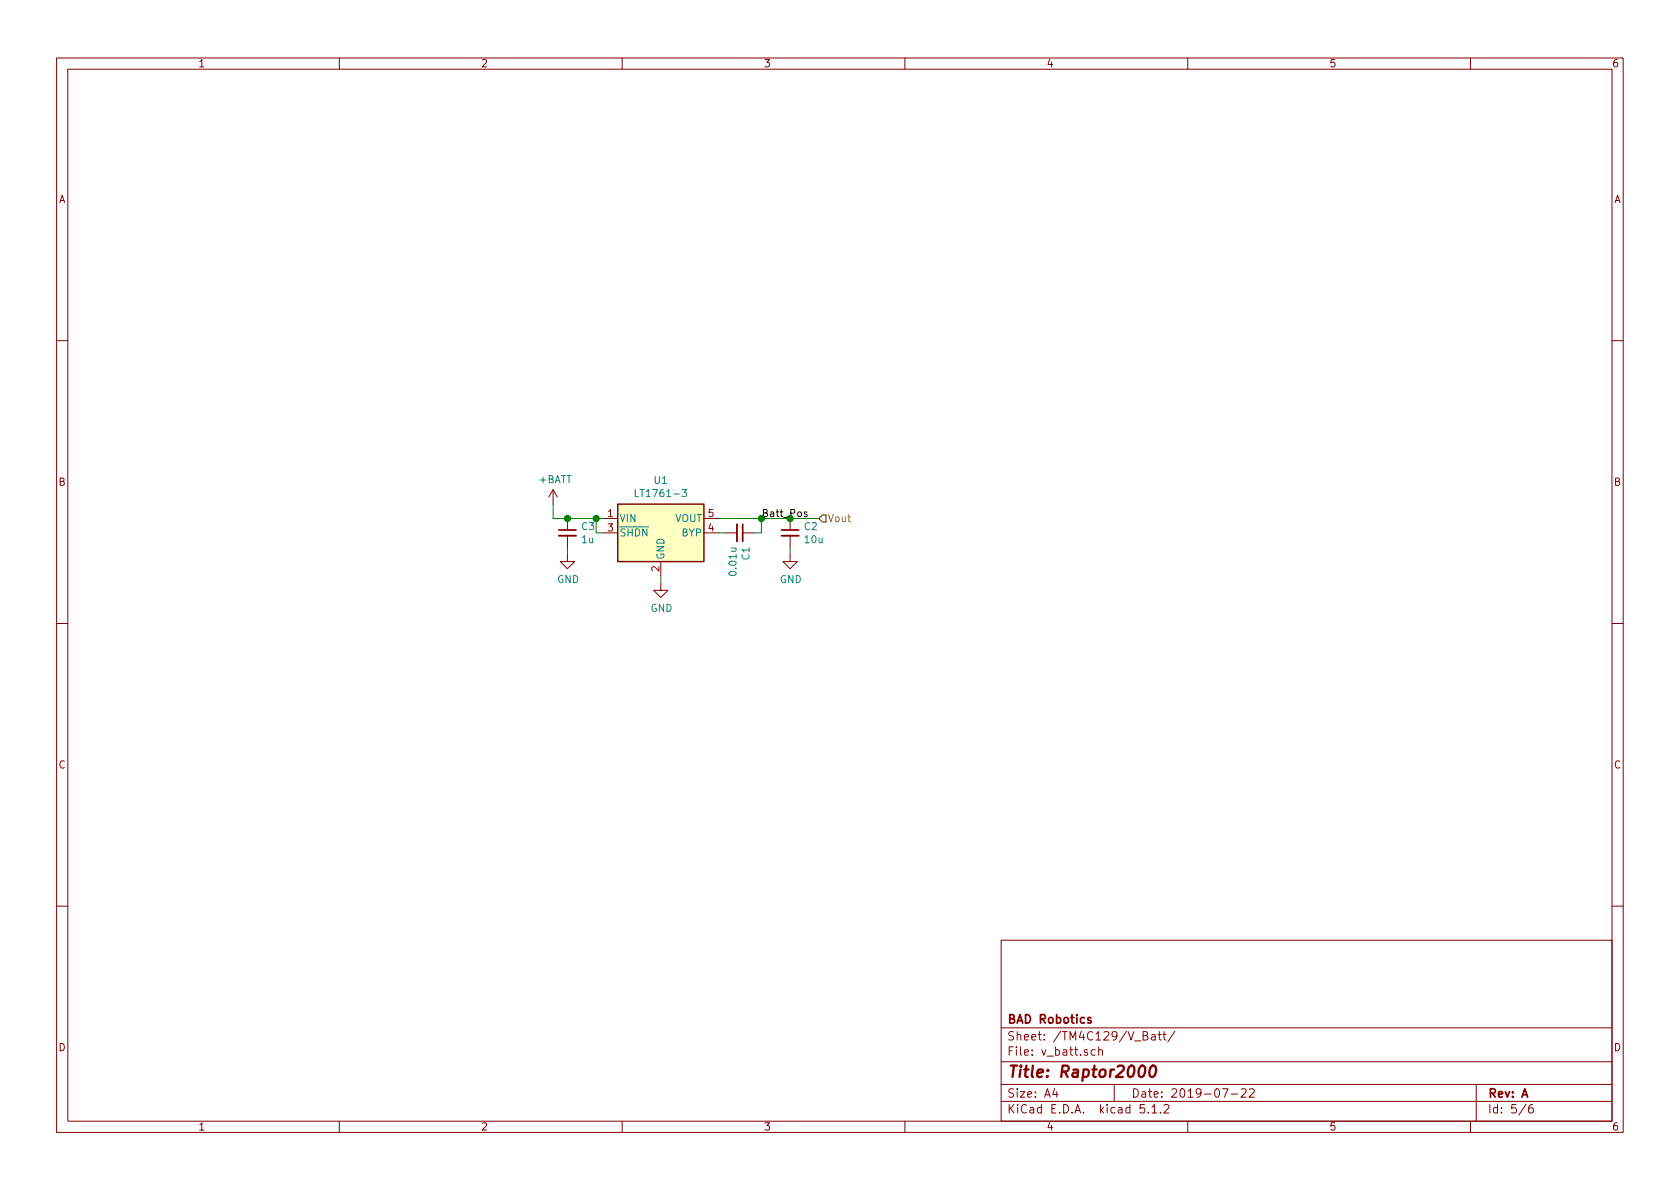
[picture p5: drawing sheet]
EESchema Schematic File Version 4
LIBS:Raptor2000-cache
EELAYER 29 0
EELAYER END
$Descr A4 11693 8268
encoding utf-8
Sheet 5 6
Title "Raptor2000"
Date "2019-07-22"
Rev "A"
Comp "BAD Robotics"
Comment1 ""
Comment2 ""
Comment3 ""
Comment4 ""
$EndDescr
Text Label 5300 3600 0    50   ~ 0
Batt_Pos
$Comp
L Regulator_Linear:LT1761-3 U?
U 1 1
P 4600 3700
AR Path="/5C80AE96/5D2F311C" Ref="U?"  Part="1" 
AR Path="/5C80AE96/5D2CB049/5D2F311C" Ref="U1"  Part="1" 
F 0 "U1" H 4600 4067 50  0000 C CNN
F 1 "LT1761-3" H 4600 3976 50  0000 C CNN
F 2 "Package_TO_SOT_SMD:TSOT-23-5" H 4600 4025 50  0001 C CNN
F 3 "https://www.analog.com/media/en/technical-documentation/data-sheets/1761sff.pdf" H 4600 3700 50  0001 C CNN
	1    4600 3700
	1    0    0    -1  
$EndComp
Wire Wire Line
	3850 3600 3850 3500
$Comp
L power:+BATT #PWR?
U 1 1
P 3850 3500
AR Path="/5C80AE96/5D2F3127" Ref="#PWR?"  Part="1" 
AR Path="/5C80AE96/5D2CB049/5D2F3127" Ref="#PWR0101"  Part="1" 
F 0 "#PWR0101" H 3850 3350 50  0001 C CNN
F 1 "+BATT" H 3865 3673 50  0000 C CNN
F 2 "" H 3850 3500 50  0001 C CNN
F 3 "" H 3850 3500 50  0001 C CNN
	1    3850 3500
	1    0    0    -1  
$EndComp
Wire Wire Line
	3950 3800 3950 3850
$Comp
L power:GND #PWR?
U 1 1
P 3950 3850
AR Path="/5C80AE96/5D2F312E" Ref="#PWR?"  Part="1" 
AR Path="/5C80AE96/5D2CB049/5D2F312E" Ref="#PWR0102"  Part="1" 
F 0 "#PWR0102" H 3950 3600 50  0001 C CNN
F 1 "GND" H 3955 3677 50  0000 C CNN
F 2 "" H 3950 3850 50  0001 C CNN
F 3 "" H 3950 3850 50  0001 C CNN
	1    3950 3850
	1    0    0    -1  
$EndComp
$Comp
L Device:C_Small C?
U 1 1
P 5500 3700
AR Path="/5C80AE96/5D2F3134" Ref="C?"  Part="1" 
AR Path="/5C80AE96/5D2CB049/5D2F3134" Ref="C2"  Part="1" 
F 0 "C2" H 5592 3746 50  0000 L CNN
F 1 "10u" H 5592 3655 50  0000 L CNN
F 2 "Capacitor_SMD:C_0603_1608Metric" H 5500 3700 50  0001 C CNN
F 3 "~" H 5500 3700 50  0001 C CNN
	1    5500 3700
	1    0    0    -1  
$EndComp
Wire Wire Line
	5500 3800 5500 3850
$Comp
L power:GND #PWR?
U 1 1
P 5500 3850
AR Path="/5C80AE96/5D2F313B" Ref="#PWR?"  Part="1" 
AR Path="/5C80AE96/5D2CB049/5D2F313B" Ref="#PWR0103"  Part="1" 
F 0 "#PWR0103" H 5500 3600 50  0001 C CNN
F 1 "GND" H 5505 3677 50  0000 C CNN
F 2 "" H 5500 3850 50  0001 C CNN
F 3 "" H 5500 3850 50  0001 C CNN
	1    5500 3850
	1    0    0    -1  
$EndComp
$Comp
L Device:C_Small C?
U 1 1
P 5150 3700
AR Path="/5C80AE96/5D2F3141" Ref="C?"  Part="1" 
AR Path="/5C80AE96/5D2CB049/5D2F3141" Ref="C1"  Part="1" 
F 0 "C1" H 5242 3746 50  0000 L CNN
F 1 "0.01u" H 5242 3655 50  0000 L CNN
F 2 "Capacitor_SMD:C_0603_1608Metric" H 5150 3700 50  0001 C CNN
F 3 "~" H 5150 3700 50  0001 C CNN
	1    5150 3700
	0    1    1    0   
$EndComp
Wire Wire Line
	5000 3700 5050 3700
Wire Wire Line
	5000 3600 5300 3600
Wire Wire Line
	5250 3700 5300 3700
Wire Wire Line
	5300 3700 5300 3600
Connection ~ 5300 3600
Wire Wire Line
	5300 3600 5500 3600
Connection ~ 5500 3600
Wire Wire Line
	5500 3600 5700 3600
Text HLabel 5700 3600 2    50   Input ~ 0
Vout
$Comp
L Device:C_Small C3
U 1 1
P 3950 3700
F 0 "C3" H 4042 3746 50  0000 L CNN
F 1 "1u" H 4042 3655 50  0000 L CNN
F 2 "Capacitor_SMD:C_0603_1608Metric" H 3950 3700 50  0001 C CNN
F 3 "~" H 3950 3700 50  0001 C CNN
	1    3950 3700
	1    0    0    -1  
$EndComp
Wire Wire Line
	4200 3700 4150 3700
Wire Wire Line
	4150 3700 4150 3600
Wire Wire Line
	4150 3600 4200 3600
Wire Wire Line
	4150 3600 3950 3600
Connection ~ 4150 3600
Wire Wire Line
	3850 3600 3950 3600
Connection ~ 3950 3600
$Comp
L power:GND #PWR?
U 1 1
P 4600 4050
AR Path="/5C80AE96/5D2E9DCE" Ref="#PWR?"  Part="1" 
AR Path="/5C80AE96/5D2CB049/5D2E9DCE" Ref="#PWR0105"  Part="1" 
F 0 "#PWR0105" H 4600 3800 50  0001 C CNN
F 1 "GND" H 4605 3877 50  0000 C CNN
F 2 "" H 4600 4050 50  0001 C CNN
F 3 "" H 4600 4050 50  0001 C CNN
	1    4600 4050
	1    0    0    -1  
$EndComp
Wire Wire Line
	4600 4050 4600 4000
$EndSCHEMATC
